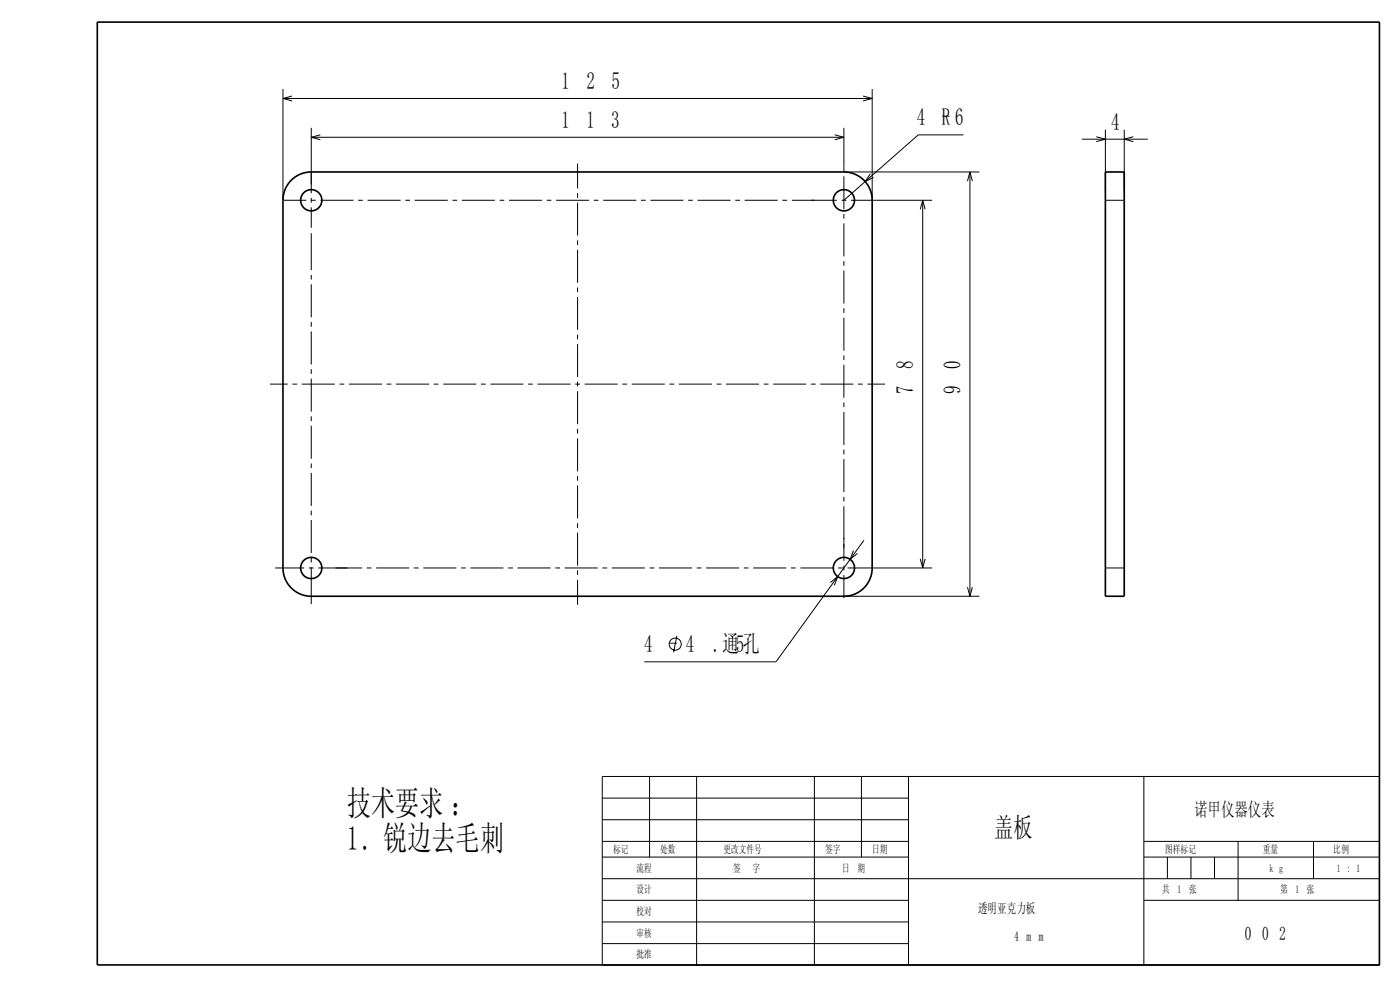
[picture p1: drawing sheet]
<svg xmlns="http://www.w3.org/2000/svg" width="297mm" height="210mm" viewBox="0 0 297 210" stroke-linecap="round" stroke-linejoin="round" font-family="sans-serif">
<g fill="none" stroke="#000" stroke-width=".21">
<path d="M60 18.9v23.6M185 18.9v23.6M60 20.9h125M62 20.4l-2 .5 2 .5M66 27.1v13.9M66 29.1h113M68 28.6l-2 .5 2 .5M122.5 34.7v5.3M177.1 28.6l1.9 .5-1.9 .5M179 36.5h28.8M179 27.1v9.3M179 37.4v7"/>
<path d="M183.1 20.4l1.9 .5-1.9 .5M184.6 36.9l-1.1 1.6 1.8-.9M204.4 28.6h-9.6l-15.8 13.9M205.2 38.4l.6-1.9 .5 1.9M205.8 36.5v90M229.5 29.5h14M232.6 29l1.9 .5-1.9 .5M234.5 27.5v13M238.5 27.5v13M240.4 29l-1.9 .5 1.9 .5M60.2 42.5h4.8M66 42.5h1"/>
<path d="M66 42v1M66 44v4.3M66 49.5v7.8M66 58.3v1M68 42.5h7M76 42.5h1M78 42.5h7M86 42.5h1M88 42.5h7M96 42.5h1M98 42.5h7M106 42.5h1"/>
<path d="M108 42.5h7M116 42.5h1M118 42.5h7M122.5 41v1M122.5 43v7M122.5 51v1M122.5 53v7M126 42.5h1M128 42.5h7M136 42.5h1M138 42.5h7M146 42.5h1"/>
<path d="M148 42.5h7M156 42.5h1M158 42.5h7M166 42.5h1M168 42.5h9.5M178.5 42.5h1M179 45.4v1M179 47.4v7M179 55.4v1M179 57.4v7M180.5 42.5h17.2M195.2 44.4l.5-1.9 .6 1.9"/>
<path d="M195.7 42.5v78M234.5 42.5h4M66 60.3v7M66 68.3v1M66 70.3v7M66 78.3v1M122.5 61v1M122.5 63v7M122.5 71v1M122.5 73v7M179 65.4v1M179 67.4v7"/>
<path d="M179 75.4v1M179 77.4v7M57.3 81.5h3.7M62 81.5h1M64 81.5h7M66 80.3v7M66 88.3v1M66 90.3v7M66 98.3v1M72 81.5h1M74 81.5h7M82 81.5h1"/>
<path d="M84 81.5h7M92 81.5h1M94 81.5h7M102 81.5h1M104 81.5h7M112 81.5h1M114 81.5h7M122 81.5h1M122.5 81v1M122.5 83v7M122.5 91v1M122.5 93v7"/>
<path d="M124 81.5h7M132 81.5h1M134 81.5h7M142 81.5h1M144 81.5h7M152 81.5h1M154 81.5h7M162 81.5h1M164 81.5h7M172 81.5h1M174 81.5h7M179 85.4v1"/>
<path d="M179 87.4v7M179 95.4v1M179 97.4v7M182 81.5h1M184 81.5h3.8M66 100.3v7M66 108.3v1M66 110.3v7M66 118.3v1M122.5 101v1M122.5 103v7M122.5 111v1"/>
<path d="M122.5 113v7M179 105.4v1M179 107.4v11.6M179 120v1M181.1 116.8l-.8 1.9 1.6-1.3M183.3 114.6l-18.7 25.8h-27.9M195.2 118.5l.5 2 .6-2M58.4 120.5h6.1M65.5 120.5h1M66 120.3v7.9M67.5 120.5h9.3M77.8 120.5h1"/>
<path d="M79.8 120.5h7M87.8 120.5h1M89.8 120.5h7M97.8 120.5h1M99.8 120.5h7M107.8 120.5h1M109.8 120.5h7M117.8 120.5h1M119.8 120.5h7M122.5 121v1M122.5 123v5.3M127.8 120.5h1"/>
<path d="M129.8 120.5h7M137.8 120.5h1M139.8 120.5h7M143.6 134.9l-.7 3.5M147.8 120.5h1M149.8 120.5h7M157.8 120.5h1M159.8 120.5h7M167.8 120.5h1M169.8 120.5h7M176.2 123.6l1.5-1.3-.7 1.9M177.8 120.5h1"/>
<path d="M179 126.5h28.8M179 122v4.9M179.8 120.5h17.9M205.2 124.5l.6 2 .5-2M234.5 120.5h4M127.8 164.7h164.8v40.1h-164.8zM127.8 169.3h64.9M127.8 173.9h64.9M127.8 178.5h64.9M137.8 164.7v17.1M147.8 164.7v40.1M172.8 164.7v40.1"/>
<path d="M182.7 164.7v17.1M192.7 164.7v40.1M242.7 178.5h49.9M242.7 164.7v40.1M262.7 178.5v12.5M278.6 178.5v7.9M127.8 181.8h64.9M127.8 186.4h164.8M127.8 191h64.9M127.8 195.6h64.9M242.7 181.8h49.9M242.7 191h49.9"/>
<path d="M247.7 181.8v4.6M252.7 181.8v4.6M257.7 181.8v4.6M127.8 200.2h64.9"/>
<circle cx="143.2" cy="136.6" r="1.28"/>
</g>
<g fill="none" stroke="#000" stroke-width=".35">
<path d="M20.6 4.7h272v200h-272zM61.8 38.3a6 6 0 0 1 4.2-1.8h113a6 6 0 0 1 6 6v78a6 6 0 0 1-6 6h-113a6 6 0 0 1-6-6v-78a6 6 0 0 1 1.8-4.2zM234.5 36.5h4v90h-4z"/>
<circle cx="66" cy="42.5" r="2.25"/>
<circle cx="179" cy="42.5" r="2.25"/>
<circle cx="66" cy="120.5" r="2.25"/>
<circle cx="179" cy="120.5" r="2.25"/>
</g>
<path d="M0 0h297v210h-297" fill="none" stroke="#fff" stroke-width=".21"/>
<g font-size="7.3">
<text x="73.6" y="172.9">技术要求：</text>
<text x="73.6" y="180.2">1. 锐边去毛刺</text>
</g>
<text font-size="5.8" x="210.9" y="177.6">盖板</text>
<g font-size="5.1">
<text x="119.1" y="18.9">125</text>
<text x="119.2" y="27.1">113</text>
<text x="194.5" y="26.6">4-6</text>
<text x="199.8" y="26.6">R</text>
<text x="235.7" y="27.5">4</text>
<text x="193.7" y="83.6" transform="rotate(-90 193.7 83.6)">78</text>
<text x="203.8" y="83.6" transform="rotate(-90 203.8 83.6)">90</text>
<text x="136.7" y="138.4">4-4.5</text>
<text x="153.3" y="138.4">通孔</text>
</g>
<g font-size="4.1">
<text x="253.4" y="173.1">诺甲仪器仪表</text>
<text x="264.1" y="199.3">002</text>
</g>
<g font-size="2.9">
<text x="207.5" y="193.7">透明亚克力板</text>
<text x="215.2" y="199.5">4mm</text>
</g>
<g font-size="2.3">
<text x="130.1" y="181">标记</text>
<text x="135.1" y="184.9">流程</text>
<text x="140.1" y="181">处数</text>
<text x="153.5" y="181">更改文件号</text>
<text x="155.5" y="184.9">签</text>
<text x="159.6" y="184.9">字</text>
<text x="175" y="181">签字</text>
<text x="178.7" y="184.9">日</text>
<text x="181.9" y="184.9">期</text>
<text x="185" y="181">日期</text>
<text x="247.2" y="181">图样标记</text>
<text x="267.9" y="181">重量</text>
<text x="269.3" y="184.9">kg</text>
<text x="282.9" y="181">比例</text>
<text x="283.6" y="184.9">1:1</text>
<text x="135.1" y="189.5">设计</text>
<text x="246.6" y="189.5">共</text>
<text x="249.8" y="189.5">1</text>
<text x="252.3" y="189.5">张</text>
<text x="271.6" y="189.5">第</text>
<text x="274.8" y="189.5">1</text>
<text x="277.2" y="189.5">张</text>
<text x="135.1" y="194.1">校对</text>
<text x="135.1" y="198.7">审核</text>
<text x="135.1" y="203.3">批准</text>
</g>
</svg>
